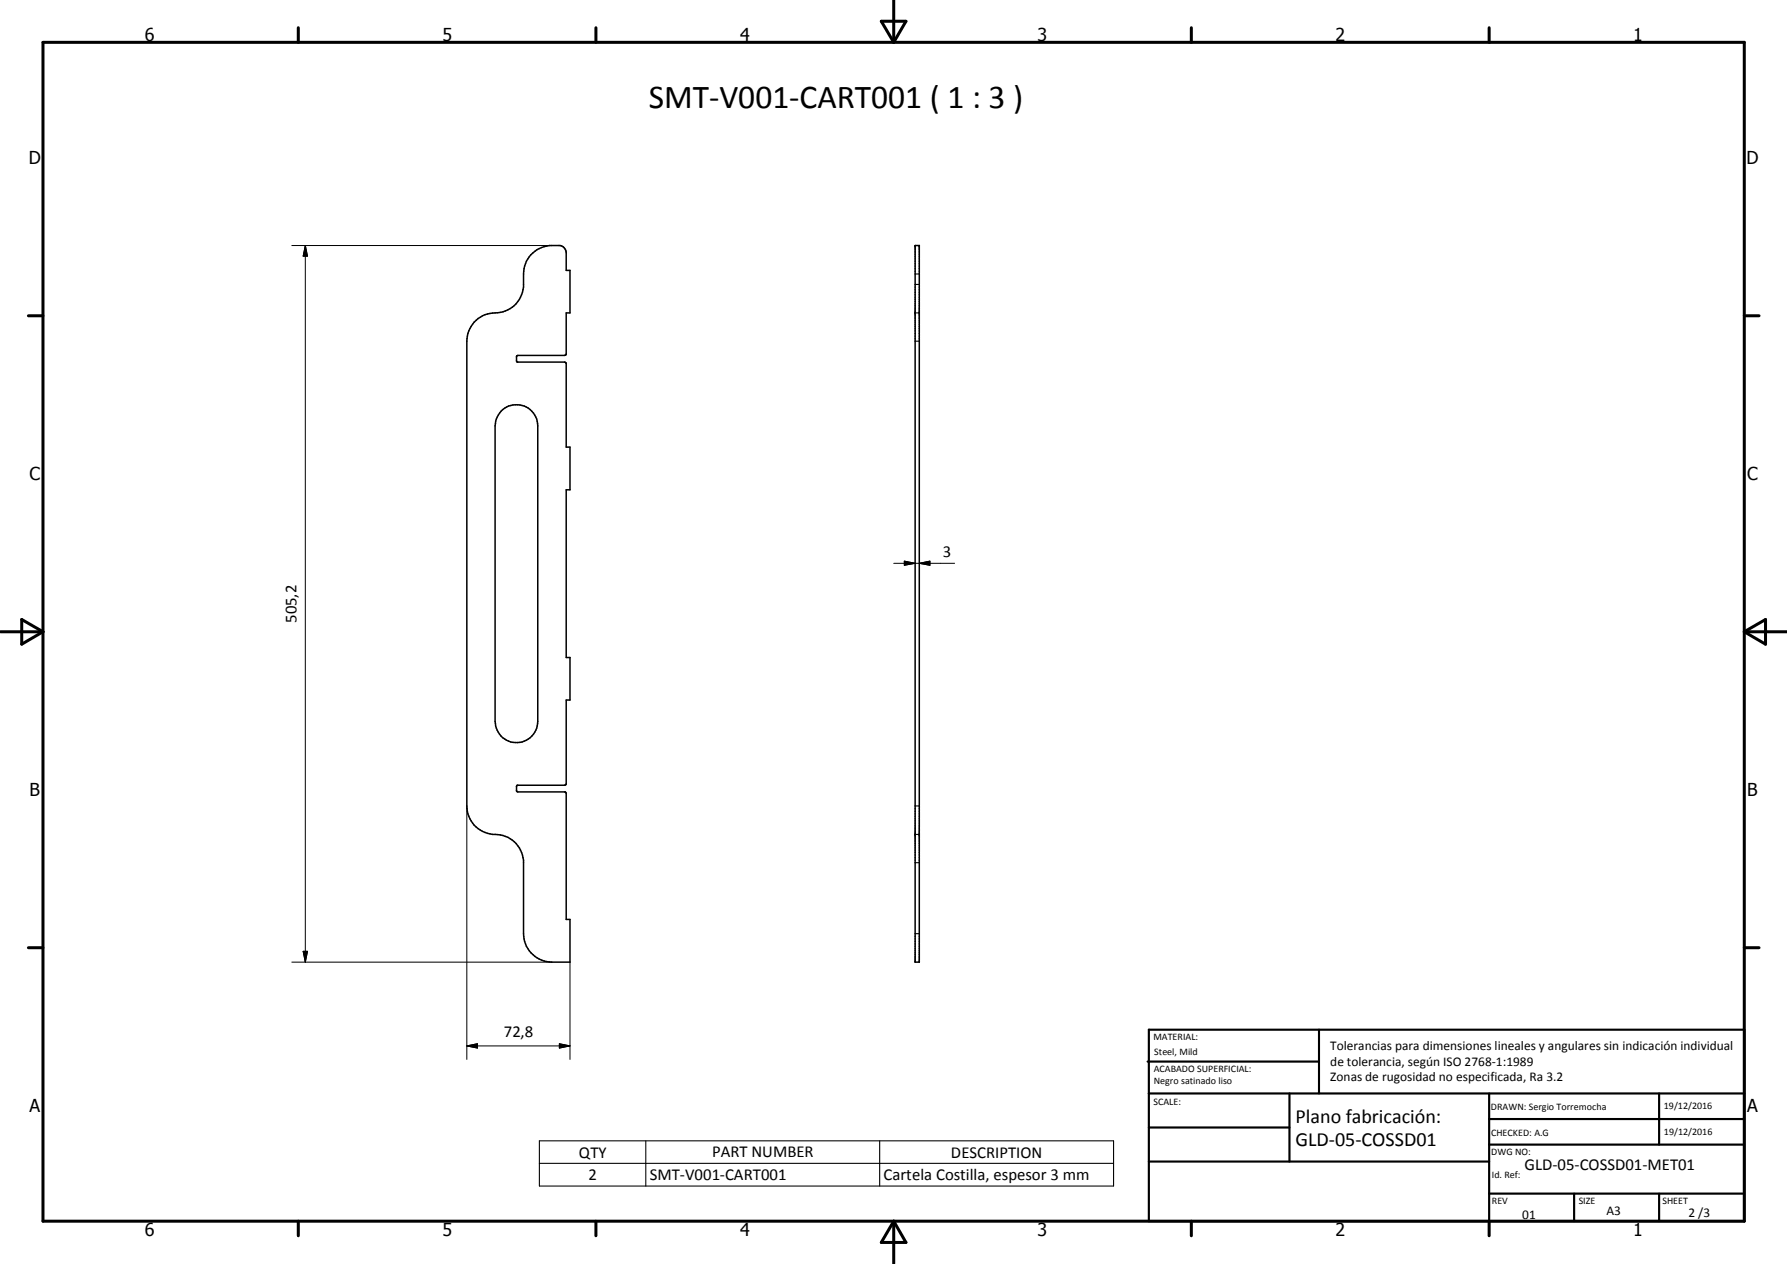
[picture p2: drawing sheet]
<svg xmlns="http://www.w3.org/2000/svg" width="420mm" height="297mm" viewBox="0 0 420 297" stroke-linecap="round" stroke-linejoin="round" font-family="sans-serif">
<path d="M124.8 59.9l2-1.5a8 8 0 0 1 5.2-.6l.7 .5 .4 .8v4.4h.9v10h-.9v9.8l-.4 .2h-11l-.3 .2v1.2l.2 .2h11.1l.4 .3v19.7h.9v10h-.9v39.4h.9v10h-.9v19.7l-.4 .3h-11.1l-.2 .2v1.2l.3 .2h11.2l.2 .3v29.7h.9v10h-4.3a6.7 6.7 0 0 1-6.6-6.7v-17.3a6.7 6.7 0 0 0-7.3-6 6.7 6.7 0 0 1-6-6.7v-109.2a6.7 6.7 0 0 1 7.2-6.7 6.6 6.6 0 0 0 6.1-6 15.6 15.6 0 0 1 .2-5l.5-1.1zM215.2 57.7h.9v168.4h-.9zM117.8 96.6a5 5 0 0 1 5.5-1.2 5 5 0 0 1 3.1 4.7v69.4a5 5 0 0 1-5 5 5 5 0 0 1-5-5v-69.4l.3-1.6z" fill="none" stroke="#000" stroke-width=".35"/>
<g fill="#000">
<circle cx="215.2" cy="57.7" r=".18"/>
<circle cx="216.1" cy="57.7" r=".18"/>
<circle cx="215.2" cy="196.1" r=".18"/>
<circle cx="216.1" cy="196.1" r=".18"/>
</g>
<path d="M215.2 64.4h.9M215.2 66.8h.9M215.2 73.5h.9M215.2 80.2h.9M215.2 196.1h.9M215.2 189.4h.9M215.2 219.4h.9M215.2 202.7h.9M126.8 268.1h135v10.6h-135zM126.8 273.4h135M151.8 268.1v10.6M206.8 268.1v10.6" fill="none" stroke="#000" stroke-width=".25"/>
<g fill="none" stroke="#000" stroke-width=".71">
<path d="M10.1 9.9h400v277.1h-400zM70.1 6.5v3.4M140.1 6.5v3.4M207.2 5h5.8l-2.9 4.9zM210.1 0v9.9M280.1 6.5v3.4M350.1 6.5v3.4M6.7 74.2h3.4M410.1 74.2h3.5M.1 148.5h10M5.1 145.6l5 2.9-5 2.9zM410.1 148.5h10"/>
<path d="M410.1 148.5l5-2.9v5.8zM6.7 222.7h3.4M410.1 222.7h3.5M70.1 287v3.4M140.1 287v3.4M210.1 287v10M210.1 287l2.9 5h-5.8zM280.1 287v3.4M350.1 287v3.4"/>
</g>
<g fill="none" stroke="#000" stroke-width=".51">
<path d="M269.8 249.5h40.3M270.1 242h140v45h-140zM270.1 257h140M303.2 257v16M310.1 242v15M350.1 257v30M390.1 257v12M270.1 265h33.1M270.1 273h80M350.1 269h60M350.1 263h60M350.1 280.5h60"/>
<path d="M370.1 280.5v6.5M390.1 280.5v6.5"/>
</g>
<g fill="none" stroke="#000" stroke-width=".24">
<path d="M68.6 57.7h61.1M71.8 57.7l.5 2.5h-1zM71.8 57.7v168.4M210.1 132.4h14.3M212.6 131.9l2.6 .5-2.6 .4zM216.1 132.4l2.5-.5v.9zM109.8 189.4v59.6M68.6 226.1h61.1M71.3 223.6h1l-.5 2.5zM134 226.1v22.9M109.8 245.8l2.5-.5v1zM109.8 245.8h24.2"/>
<path d="M131.5 245.3l2.5 .5-2.5 .5z"/>
</g>
<path d="M71.8 57.7l.5 2.5h-1zM212.6 131.9l2.6 .5-2.6 .4zM216.1 132.4l2.5-.5v.9zM71.3 223.6h1l-.5 2.5zM109.8 245.8l2.5-.5v1zM131.5 245.3l2.5 .5-2.5 .5z" fill="#000"/>
<text font-size="7.9" x="152.5" y="25.4">SMT-V001-CART001 ( 1 : 3 )</text>
<g font-size="4.7">
<text x="304.6" y="263.9">Plano fabricación:</text>
<text x="304.6" y="269.3">GLD-05-COSSD01</text>
</g>
<g font-size="4.2">
<text x="34" y="9.6">6</text>
<text x="104" y="9.6">5</text>
<text x="174" y="9.6">4</text>
<text x="244" y="9.6">3</text>
<text x="314" y="9.6">2</text>
<text x="384" y="9.6">1</text>
<text x="6.8" y="38.7">D</text>
<text x="410.6" y="38.7">D</text>
<text x="7" y="112.9">C</text>
<text x="410.8" y="112.9">C</text>
<text x="7" y="187.1">B</text>
<text x="410.8" y="187.1">B</text>
<text x="7" y="261.4">A</text>
<text x="410.8" y="261.4">A</text>
<text x="34" y="290.4">6</text>
<text x="104" y="290.4">5</text>
<text x="174" y="290.4">4</text>
<text x="244" y="290.4">3</text>
<text x="314" y="290.4">2</text>
<text x="384" y="290.4">1</text>
</g>
<g font-size="3.9">
<text x="221.6" y="130.9">3</text>
<text x="69.7" y="146.4" transform="rotate(-90 69.7 146.4)">505,2</text>
<text x="118.4" y="243.7">72,8</text>
<text x="136.1" y="272">QTY</text>
<text x="167.4" y="272">PART NUMBER</text>
<text x="223.6" y="272">DESCRIPTION</text>
<text x="358.5" y="275">GLD-05-COSSD01-MET01</text>
<text x="138.4" y="277.3">2</text>
<text x="152.8" y="277.3">SMT-V001-CART001</text>
<text x="207.8" y="277.4">Cartela Costilla, espesor 3 mm</text>
</g>
<g font-size="3.1">
<text x="312.7" y="246.8">Tolerancias para dimensiones lineales y angulares sin indicación individual</text>
<text x="312.7" y="250.4">de tolerancia, según ISO 2768-1:1989</text>
<text x="312.7" y="254">Zonas de rugosidad no especificada, Ra 3.2</text>
<text x="357.9" y="286.4">01</text>
<text x="377.7" y="285.6">A3</text>
<text x="397" y="285.9">2 /3</text>
</g>
<g font-size="2.4">
<text x="271.2" y="244.4">MATERIAL:</text>
<text x="271.3" y="252">ACABADO SUPERFICIAL:</text>
<text x="271.4" y="247.9">Steel, Mild</text>
<text x="271.3" y="254.6">Negro satinado liso</text>
<text x="271.2" y="259.7">SCALE:</text>
<text x="350.6" y="260.8">DRAWN: Sergio Torremocha</text>
<text x="391.2" y="260.6">19/12/2016</text>
<text x="350.6" y="267">CHECKED: A.G</text>
<text x="391.2" y="266.7">19/12/2016</text>
<text x="350.6" y="271.4">DWG NO:</text>
<text x="350.8" y="276.9">Id. Ref:</text>
<text x="350.8" y="282.8">REV</text>
<text x="371.2" y="282.9">SIZE</text>
<text x="390.9" y="282.9">SHEET</text>
</g>
</svg>
